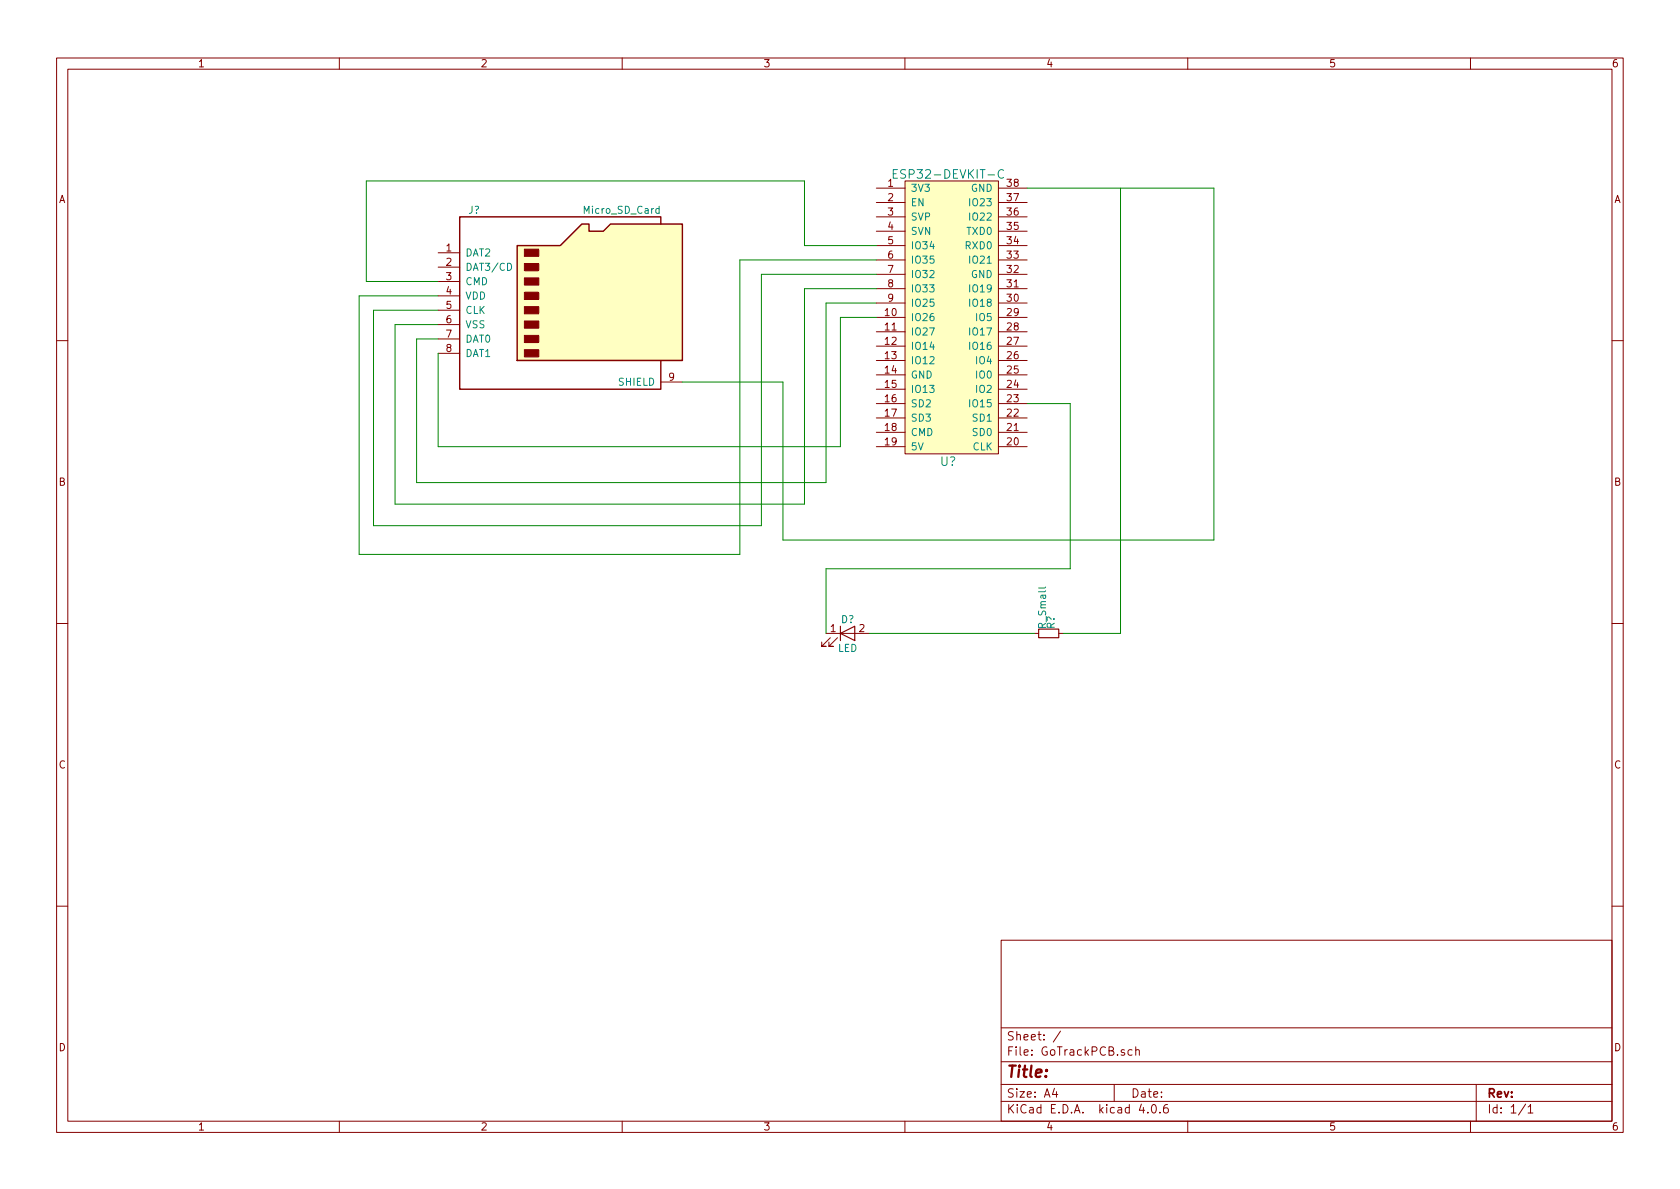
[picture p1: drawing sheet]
<svg xmlns="http://www.w3.org/2000/svg" width="297mm" height="210mm" viewBox="0 0 297 210" stroke-linecap="round" stroke-linejoin="round" font-family="sans-serif">
<g fill="none" stroke="#840000" stroke-width=".18">
<path d="M10 10.3h277v189.9h-277zM12 12.2h273v186.1h-273zM60 10.3v1.9M110 10.3v1.9M160 10.3v1.9M210 10.3v1.9M260 10.3v1.9M154.9 33.3h5.1M154.9 35.8h5.1M154.9 38.3h5.1M160 32h16.5v48.3h-16.5zM176.5 33.3h5.1"/>
<path d="M176.5 35.8h5.1M176.5 38.3h5.1M77.5 44.7h3.8M77.5 47.2h3.8M77.5 49.8h3.8M77.5 52.3h3.8M77.5 54.9h3.8M77.5 57.4h3.8M77.5 59.9h3.8M154.9 40.9h5.1M154.9 43.4h5.1M154.9 46h5.1"/>
<path d="M154.9 48.5h5.1M154.9 51h5.1M154.9 53.6h5.1M154.9 56.1h5.1M154.9 58.7h5.1M176.5 40.9h5.1M176.5 43.4h5.1M176.5 46h5.1M176.5 48.5h5.1M176.5 51h5.1M176.5 53.6h5.1M176.5 56.1h5.1"/>
<path d="M176.5 58.7h5.1M10 60.2h2M77.5 62.5h3.8M116.8 67.6h3.8M154.9 79h5.1M154.9 76.4h5.1M154.9 61.2h5.1M154.9 73.9h5.1M154.9 63.7h5.1M154.9 71.4h5.1M154.9 66.3h5.1M154.9 68.8h5.1"/>
<path d="M176.5 79h5.1M176.5 76.4h5.1M176.5 61.2h5.1M176.5 73.9h5.1M176.5 63.7h5.1M176.5 71.4h5.1M176.5 66.3h5.1M176.5 68.8h5.1M285 60.2h2M10 110.3h2M146 112h7.7M146.8 112.8l-1.5 1.5h.7h-.7v-.8"/>
<path d="M148.1 112.8l-1.5 1.5h.7h-.7v-.8M182.9 112h.7M187.2 112h.8M285 110.3h2M10 160.2h2M177 166.3h108v32h-108zM285 160.2h2M60 198.3v1.9M110 198.3v1.9M160 198.3v1.9M177 194.8h108M177 191.8h108"/>
<path d="M177 187.8h108M177 181.8h108M186.4 192.5l-.3 1h.9M186.8 193v1M187.5 182.3l-1.3 2M197 191.8v3M200.2 185.7l-.5-.1-.3 .3 .1 .6 .2 .1 .5-.1M200.8 185.7l.2-.1 .4 .1v.9M200.8 185.1v1.5M201.8 195.2l-.4 1.1h1M202.9 196.7v.1M203.8 195.4l.1-.1a.81 .81 0 0 1 .6 .6 .81 .81 0 0 1-.3 .8l-.1 .1a.8 .8 0 0 1-.6-.6 .8 .8 0 0 1 .3-.8z"/>
<path d="M205.1 196.7v.1M206.4 195.3a.59 .59 0 0 0-.7 .7l.1 .7 .2 .1 .5-.1 .1-.5-.2-.2-.4-.1-.3 .3M210 198.3v1.9M260 198.3v1.9M261 191.8v6.5M269.7 195.2l-1.2 2M270.2 195.8l.4-.5v1.5M270.2 196.8h.8"/>
</g>
<g fill="#ffffc2" stroke="#ffffc2" stroke-width=".18">
<path d="M160 32h16.5v48.3h-16.5z"/>
<path d="M91.4 43.4h7.7l3.8-3.8h1.2v1.3h2.6l1.2-1.3h12.7v24.1h-29.2z"/>
</g>
<path d="M116.5 37l-.3-.1-.2 .2 .1 .6h.4M116.5 36.5v1.2M157.9 30.7h.5M158.7 30h-.8v1.5h.8M177.4 30.1a.62 .62 0 0 0-.7 0 .62 .62 0 0 0-.2 .8 .58 .58 0 0 0 .3 .5 .58 .58 0 0 0 .6 0M89.7 46.6a.64 .64 0 0 1 .8 .6 .64 .64 0 0 1-.8 .6z" fill="none" stroke="#008484" stroke-width=".18"/>
<path d="M116.8 39.6v-1.3h-35.5v30.5h35.5v-5.1M91.4 43.4h7.7l3.8-3.8h1.2v1.3h2.6l1.2-1.3h12.7v24.1h-29.2z" fill="none" stroke="#840000" stroke-width=".25"/>
<g fill="#840000" stroke="#840000" stroke-width=".18">
<path d="M92.7 61.8h2.5v1.3h-2.5z"/>
<path d="M92.7 59.3h2.5v1.3h-2.5z"/>
<path d="M92.7 56.8h2.5v1.2h-2.5z"/>
<path d="M92.7 54.2h2.5v1.3h-2.5z"/>
<path d="M92.7 51.7h2.5v1.3h-2.5z"/>
<path d="M92.7 49.1h2.5v1.3h-2.5z"/>
<path d="M92.7 46.6h2.5v1.3h-2.5z"/>
<path d="M92.7 44.1h2.5v1.2h-2.5z"/>
</g>
<path d="M148.6 112l2.5-1.3v2.6zM148.6 110.7v2.6M183.6 111.2h3.6v1.6h-3.6z" fill="none" stroke="#840000" stroke-width=".2"/>
<path d="M181.6 33.3h33v62.2h-76.2v-27.9h-17.8M198.1 33.3v78.7h-10.1M154.9 53.6h-8.9v31.7h-72.3v-25.4h3.8M154.9 56.1h-6.3v22.9h-71.1v-16.5M154.9 51h-12.7v38.1h-72.4v-31.7h7.7M154.9 43.4h-12.7v-11.4h-77.4v17.8h12.7M154.9 48.5h-20.3v44.5h-68.6v-38.1h11.5M154.9 46h-24.1v52h-67.3v-45.7h14M181.6 71.4h7.6v29.2h-43.2v11.4M153.7 112h29.2" fill="none" stroke="#008400" stroke-width=".18"/>
<text font-size="2.8" fill="#840000" x="178" y="190.5">Title:</text>
<g font-size="2.1" fill="#008484">
<text x="159" y="31.6">ESP32-DEVKIT-C</text>
<text x="166.2" y="82.4">U?</text>
</g>
<g font-size="2.1" fill="#840000">
<text x="178" y="184">Sheet: /</text>
<text x="178" y="186.7">File: GoTrackPCB.sch</text>
<text x="178" y="196.9">KiCad E.D.A. kicad 4.0.6</text>
<text x="178" y="194.1">Size: A4</text>
<text x="200" y="194.1">Date:</text>
<text x="263" y="194.1">Rev:</text>
<text x="263" y="196.9">Id: 1/1</text>
</g>
<g font-size="1.8" fill="#840000">
<text x="35" y="11.9">1</text>
<text x="85" y="11.9">2</text>
<text x="135" y="11.9">3</text>
<text x="185" y="11.9">4</text>
<text x="235" y="11.9">5</text>
<text x="285" y="11.9">6</text>
<text x="10.4" y="35.9">A</text>
<text x="157" y="33">1</text>
<text x="157" y="35.6">2</text>
<text x="178.1" y="35.6">37</text>
<text x="178.1" y="33">38</text>
<text x="285.4" y="35.9">A</text>
<text x="157" y="38.1">3</text>
<text x="157" y="40.6">4</text>
<text x="178.1" y="40.6">35</text>
<text x="178.1" y="38.1">36</text>
<text x="78.9" y="44.4">1</text>
<text x="78.9" y="47">2</text>
<text x="157" y="43.2">5</text>
<text x="157" y="45.7">6</text>
<text x="178.1" y="45.7">33</text>
<text x="178.1" y="43.2">34</text>
<text x="78.9" y="49.5">3</text>
<text x="78.9" y="52.1">4</text>
<text x="157" y="48.3">7</text>
<text x="157" y="50.8">8</text>
<text x="157" y="53.3">9</text>
<text x="178.1" y="53.3">30</text>
<text x="178.1" y="50.8">31</text>
<text x="178.1" y="48.3">32</text>
<text x="78.9" y="54.6">5</text>
<text x="78.9" y="57.1">6</text>
<text x="78.9" y="59.7">7</text>
<text x="156.5" y="55.9">10</text>
<text x="156.5" y="58.4">11</text>
<text x="178.1" y="58.4">28</text>
<text x="178.1" y="55.9">29</text>
<text x="78.9" y="62.2">8</text>
<text x="156.5" y="61">12</text>
<text x="156.5" y="63.5">13</text>
<text x="178.1" y="63.5">26</text>
<text x="178.1" y="61">27</text>
<text x="118.3" y="67.3">9</text>
<text x="156.5" y="66">14</text>
<text x="156.5" y="68.6">15</text>
<text x="156.5" y="71.1">16</text>
<text x="178.1" y="71.1">23</text>
<text x="178.1" y="68.6">24</text>
<text x="178.1" y="66">25</text>
<text x="156.5" y="73.7">17</text>
<text x="156.5" y="76.2">18</text>
<text x="178.1" y="76.2">21</text>
<text x="178.1" y="73.7">22</text>
<text x="156.5" y="78.7">19</text>
<text x="178.1" y="78.7">20</text>
<text x="10.4" y="85.9">B</text>
<text x="285.4" y="85.9">B</text>
<text x="146.8" y="111.8">1</text>
<text x="151.9" y="111.8">2</text>
<text x="10.4" y="135.9">C</text>
<text x="285.4" y="135.9">C</text>
<text x="10.4" y="185.9">D</text>
<text x="285.4" y="185.9">D</text>
<text x="35" y="199.9">1</text>
<text x="85" y="199.9">2</text>
<text x="135" y="199.9">3</text>
<text x="185" y="199.9">4</text>
<text x="235" y="199.9">5</text>
<text x="285" y="199.9">6</text>
</g>
<g font-size="1.8" fill="#008484">
<text x="161" y="33.9">3V3</text>
<text x="171.6" y="33.9">GND</text>
<text x="82.8" y="37.8">J?</text>
<text x="103.3" y="37.8">Micro_SD_Card</text>
<text x="161" y="36.4">EN</text>
<text x="161" y="39">SVP</text>
<text x="161" y="41.5">SVN</text>
<text x="171" y="41.5">TXD0</text>
<text x="171.7" y="39">IO22</text>
<text x="171.7" y="36.4">IO23</text>
<text x="82.3" y="45.3">DAT2</text>
<text x="82.3" y="47.9">DAT3/CD</text>
<text x="161" y="44.1">IO34</text>
<text x="161" y="46.6">IO35</text>
<text x="170.8" y="44.1">RXD0</text>
<text x="171.7" y="46.6">IO21</text>
<text x="82.3" y="50.4">CMD</text>
<text x="82.3" y="53">VDD</text>
<text x="161" y="49.1">IO32</text>
<text x="161" y="51.7">IO33</text>
<text x="171.6" y="49.1">GND</text>
<text x="171.7" y="51.7">IO19</text>
<text x="82.3" y="55.5">CLK</text>
<text x="82.3" y="58">VSS</text>
<text x="161" y="54.2">IO25</text>
<text x="161" y="56.8">IO26</text>
<text x="161" y="59.3">IO27</text>
<text x="171.7" y="54.2">IO18</text>
<text x="171.7" y="59.3">IO17</text>
<text x="172.7" y="56.8">IO5</text>
<text x="82.3" y="60.6">DAT0</text>
<text x="82.3" y="63.1">DAT1</text>
<text x="161" y="61.8">IO14</text>
<text x="161" y="64.4">IO12</text>
<text x="171.7" y="61.8">IO16</text>
<text x="172.7" y="64.4">IO4</text>
<text x="109.3" y="68.2">SHIELD</text>
<text x="161" y="66.9">GND</text>
<text x="161" y="69.5">IO13</text>
<text x="172.7" y="69.5">IO2</text>
<text x="172.7" y="66.9">IO0</text>
<text x="161" y="72">SD2</text>
<text x="161" y="74.5">SD3</text>
<text x="161" y="77.1">CMD</text>
<text x="171.7" y="72">IO15</text>
<text x="172.1" y="77.1">SD0</text>
<text x="172.1" y="74.5">SD1</text>
<text x="161" y="79.6">5V</text>
<text x="171.9" y="79.6">CLK</text>
<text x="148.7" y="110.2">D?</text>
<text x="184.9" y="110.9" transform="rotate(-90 184.9 110.9)">R_Small</text>
<text x="186.5" y="111.2" transform="rotate(-90 186.5 111.2)">R?</text>
<text x="148.1" y="115.3">LED</text>
</g>
</svg>
